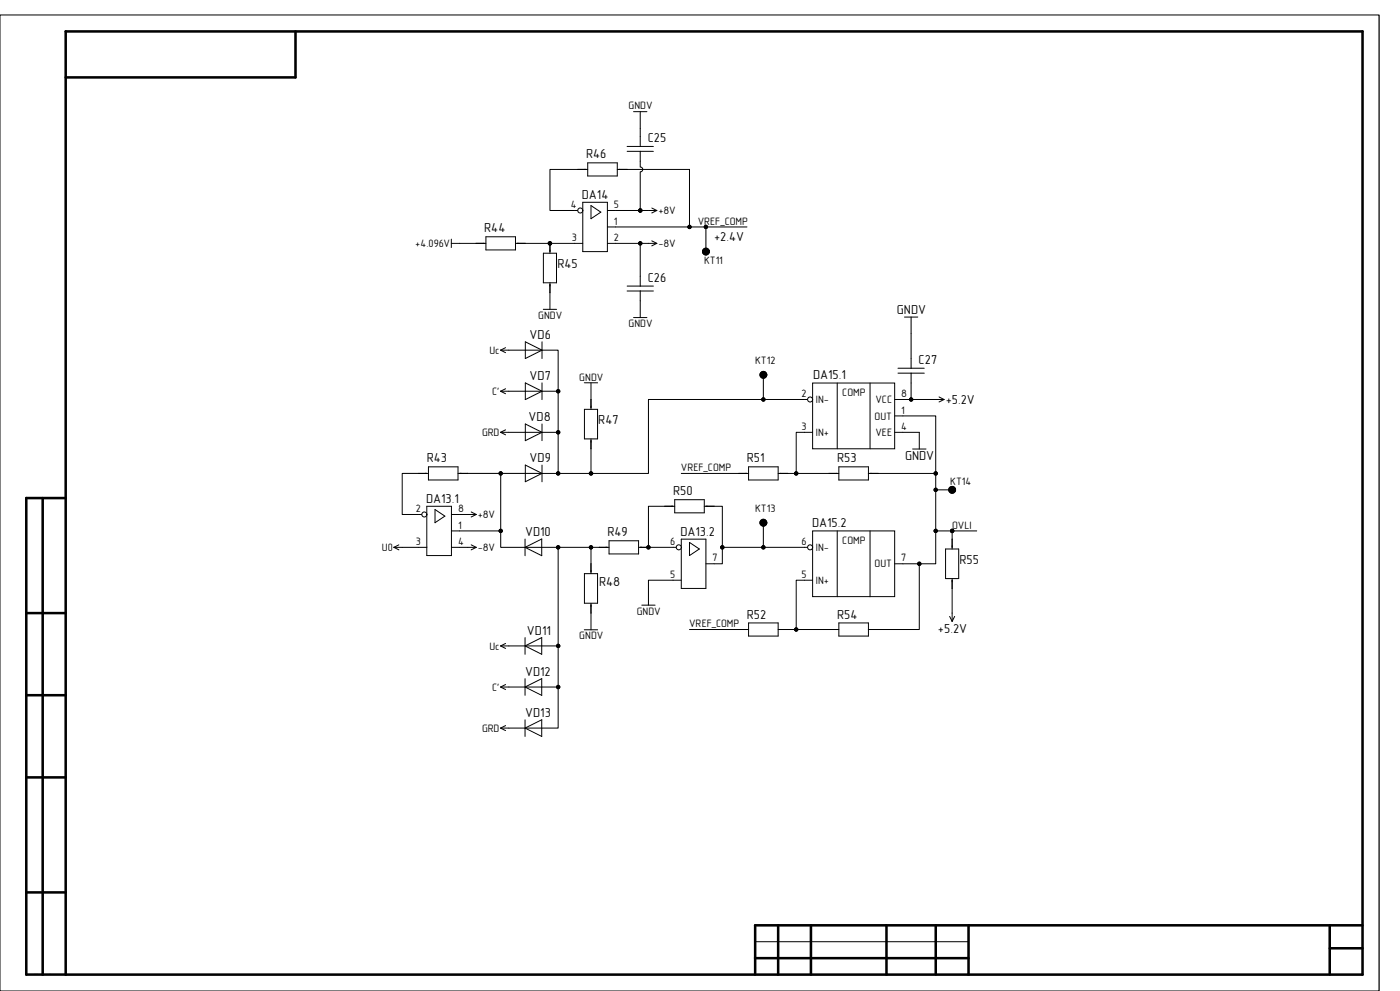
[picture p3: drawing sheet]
<svg xmlns="http://www.w3.org/2000/svg" width="420mm" height="297mm" viewBox="0 0 420 297" stroke-linecap="round" stroke-linejoin="round" font-family="sans-serif">
<g fill="none" stroke="#000" stroke-width=".3">
<path d="M0 4.5h413.7v292.5h-413.7zM135.4 71.7v2.5M135.4 72.9h2.5M163 92.7h4M165 87.7v5M175.3 114.7h4M177.3 114.7v8M280.7 119.7h2.5M281.7 119l1.5 .7M283.2 119.7l-1.5 .8M157.6 139.4l5 2.5-5 2.5zM162.6 139.4v5"/>
<path d="M175.3 122.7h4v8.8h-4zM177.3 131.5v3M273.8 134.6h4M275.8 129.6v5M157.6 141.9h4.9M199.5 151.7h2.9M202.4 149.8h8.9v3.9h-8.9zM211.3 151.7h2.9M157.5 164l5-2.5v5zM157.5 161.5v5M157.6 164h4.9M175.3 171.9h4v8.9h-4z"/>
<path d="M177.3 169v2.9M179.8 164h2.9M182.7 162.1h8.9v3.9h-8.9zM191.6 164h2.9M194.5 176.4v5M201.9 164h2.5M204.4 161.6h7.4v14.8h-7.4zM206.8 162.6l3 1.9-3 2zM175.3 188.8h4M177.3 180.8v8M192.5 181.4h4M226.5 282.2h64.1"/>
</g>
<g fill="none" stroke="#000" stroke-width=".76">
<path d="M19.7 9.4h389v282.7h-400.8v-142.8h11.8M19.7 9.4v282.7M88.6 9.4v13.8h-68.9M12.8 149.3v142.8M7.9 183.7h11.8M7.9 208.4h11.8M7.9 233h11.8M7.9 267.5h11.8M233.4 277.3v14.8M243.3 277.3v14.8M265.9 277.3v14.8M280.7 277.3v14.8"/>
<path d="M290.6 277.3v14.8M398.9 277.3v14.8M408.7 277.3h-182.2v14.8M226.5 287.2h64.1M398.9 284.2h9.8"/>
</g>
<circle cx="203.6" cy="164" r=".75" fill="#fff"/>
<g fill="none" stroke="#000" stroke-width=".3">
<path d="M142.8 72.9h3M145.8 71h8.8v3.9h-8.8zM154.6 72.9h3M163 75.9h3.9v8.9h-3.9zM165 72.9v3M194.5 72.9h2.5M195.5 72.2l1.5 .7M197 72.9l-1.5 .8M165 84.8v2.9M125.6 154.2h2.4M128 151.7h7.4v14.8h-7.4zM130.5 152.7l3 2-3 2z"/>
<path d="M201.9 173.9h2.5M211.8 169h2.4"/>
<circle cx="165" cy="72.9" r=".5"/>
<circle cx="285.6" cy="159.1" r=".5"/>
<circle cx="203.6" cy="164" r=".75"/>
</g>
<g fill="#000">
<circle cx="165" cy="72.9" r=".5"/>
<circle cx="285.6" cy="159.1" r=".5"/>
</g>
<circle cx="127.3" cy="154.2" r=".75" fill="#fff"/>
<g fill="none" stroke="#000" stroke-width=".3">
<path d="M150.2 117.3h2.5M150.2 104.9h2.5M150.2 117.3l1.5 .7M150.2 104.9l1.5 .8M151.7 116.5l-1.5 .8M151.7 104.2l-1.5 .7M157.6 102.4l5 2.5-5 2.6zM157.6 114.8l5 2.5-5 2.5zM157.6 117.3h4.9M157.6 104.9h4.9M162.6 102.4v5.1M162.6 114.8v5"/>
<path d="M241.3 119.7h2.5M128.5 139.9h8.9v4h-8.9zM150.2 129.6h2.5M150.2 129.6l1.5 .7M151.7 128.8l-1.5 .8M157.6 127.1l5 2.5-5 2.5zM157.6 129.6h4.9M162.6 127.1v5M241.3 129.6h2.5M268.4 124.7h2.5M125.6 141.9h2.9M135.4 159.1h2.5"/>
<path d="M135.4 154.2h2.5M137.4 141.9h3M140.4 154.2h2.5M141.4 153.4l1.5 .8M142.9 154.2l-1.5 .7M118.2 164h2.5M118.2 164l1.5 .8M119.7 163.3l-1.5 .7M125.6 164h2.4M135.4 164h2.5M140.4 164h2.5M141.4 163.3l1.5 .7"/>
<path d="M142.9 164l-1.5 .8M150.2 193.6h2.5M150.2 193.6l1.5 .7M151.7 192.8l-1.5 .8M157.5 193.6l5-2.5v5zM157.5 191.1v5M157.6 193.6h4.9M150.2 205.9h2.5M150.2 218.2h2.5M150.2 205.9l1.5 .8M150.2 218.2l1.5 .8M151.7 205.2l-1.5 .7"/>
<path d="M151.7 217.5l-1.5 .7M157.5 205.9l5-2.5v5zM157.5 218.2l5-2.5v5zM157.5 203.4v5M157.5 215.7v5M157.6 205.9h4.9M157.6 218.2h4.9"/>
<circle cx="127.3" cy="154.2" r=".75"/>
</g>
<circle cx="243" cy="119.7" r=".75" fill="#fff"/>
<g fill="none" stroke="#000" stroke-width=".3">
<path d="M243.8 114.8h24.6v19.7h-24.6zM251.2 114.8v19.7M261 114.8v19.7M268.4 119.7h2.5M268.4 129.6h2.5M241.3 173.9h2.5M241.3 164h2.5M268.4 169h2.5"/>
<circle cx="243" cy="119.7" r=".75"/>
</g>
<circle cx="243" cy="164" r=".75" fill="#fff"/>
<g fill="none" stroke="#000" stroke-width=".3">
<path d="M173.4 50.8h2.9M176.3 48.8h8.9v3.9h-8.9zM185.2 50.8h2.9M172.4 63.1h2.4M174.8 60.6h7.4v14.8h-7.4zM177.3 61.6l2.9 2-2.9 2zM243.8 159.1h24.6v19.7h-24.6zM251.2 159.1v19.7M261 159.1v19.7M283.7 164.5h3.9v8.9h-3.9zM285.6 161.6v2.9M285.6 173.4v3"/>
<path d="M284.9 184.7l.7 1.5M285.6 183.7v2.5M286.4 184.7l-.8 1.5"/>
<circle cx="243" cy="164" r=".75"/>
</g>
<circle cx="174.1" cy="63.1" r=".75" fill="#fff"/>
<g fill="none" stroke="#000" stroke-width=".3">
<path d="M190.1 33.5h4M192.1 33.5v10.4M173.4 50.8h-8.4v12.3h7.4M188.1 50.8h18.7v17.2M188.1 43.9h7.9M188.1 45.4h7.9M192.1 45.4v4.6a.75 .75 0 0 1 .7 .8 .75 .75 0 0 1-.7 .7v11.6M137.9 72.9h4.9M157.6 72.9h17.2M182.2 68h41.9M182.2 72.9h12.3M182.2 63.1h14.8"/>
<path d="M192.1 72.9v12.8M195.5 62.3l1.5 .8M197 63.1l-1.5 .7M211.8 68v7.4M188.1 85.7h7.9M188.1 87.2h7.9M190.1 95.2h4M192.1 87.2v8M271.3 95h4M273.3 95v15.4M152.7 117.3h4.9M152.7 104.9h4.9"/>
<path d="M162.5 117.3h4.9v12.3M162.5 104.9h4.9v12.4M229 112.3v7.4M241.3 119.7h-46.8v22.2h-32M269.4 110.4h7.9M269.4 111.8h7.9M270.9 119.7h9.8M273.3 111.8v7.9M152.7 129.6h4.9M162.5 129.6h4.9v12.3M177.3 134.5v7.4M224.6 139.9h8.8v4h-8.8z"/>
<path d="M241.3 129.6h-2.4v12.3M251.7 139.9h8.8v4h-8.8zM270.9 129.6h4.9M270.9 124.7h9.8v44.3h-9.8M125.6 141.9h-4.9v12.3h4.9M137.9 154.2h2.5M137.9 159.1h12.3M140.4 141.9h17.2M150.2 141.9v22.1h7.4M199.5 151.7h-5v12.3h7.4M204.4 141.9h20.2M214.2 151.7h2.5v17.3h-2.5"/>
<path d="M229 156.7v7.3M233.4 141.9h18.3M260.5 141.9h20.2M280.7 159.1h12.3M280.7 146.8h4.9M285.6 159.1v2.5M120.7 164h4.9M137.9 164h2.5M162.5 164h17.3M167.4 164v54.2h-4.9M177.3 164v5M201.9 173.9h-7.4v2.5"/>
<path d="M216.7 164h24.6M241.3 173.9h-2.4v14.8h12.8M275.8 169v19.7h-15.3M285.6 176.4v7.3M152.7 193.6h4.9M162.5 193.6h4.9M206.8 188.7h17.8M224.6 186.7h8.8v3.9h-8.8zM233.4 188.7h5.5M251.7 186.7h8.8v3.9h-8.8zM152.7 218.2h4.9M152.7 205.9h4.9"/>
<path d="M162.5 205.9h4.9"/>
<circle cx="165" cy="72.9" r=".5"/>
<circle cx="174.1" cy="63.1" r=".75"/>
<circle cx="192.1" cy="63.1" r=".5"/>
<circle cx="192.1" cy="72.9" r=".5"/>
<circle cx="206.8" cy="68" r=".5"/>
<circle cx="211.8" cy="68" r=".5"/>
<circle cx="167.4" cy="117.3" r=".5"/>
<circle cx="229" cy="119.7" r=".5"/>
<circle cx="273.3" cy="119.7" r=".5"/>
<circle cx="167.4" cy="129.6" r=".5"/>
<circle cx="150.2" cy="159.1" r=".5"/>
<circle cx="150.2" cy="141.9" r=".5"/>
<circle cx="167.4" cy="141.9" r=".5"/>
<circle cx="177.3" cy="141.9" r=".5"/>
<circle cx="238.8" cy="141.9" r=".5"/>
<circle cx="280.7" cy="159.1" r=".5"/>
<circle cx="280.7" cy="146.8" r=".5"/>
<circle cx="280.7" cy="141.9" r=".5"/>
<circle cx="285.6" cy="159.1" r=".5"/>
<circle cx="167.4" cy="164" r=".5"/>
<circle cx="177.3" cy="164" r=".5"/>
<circle cx="194.5" cy="164" r=".5"/>
<circle cx="216.7" cy="164" r=".5"/>
<circle cx="229" cy="164" r=".5"/>
<circle cx="275.8" cy="169" r=".5"/>
<circle cx="167.4" cy="193.6" r=".5"/>
<circle cx="238.8" cy="188.7" r=".5"/>
<circle cx="167.4" cy="205.9" r=".5"/>
</g>
<g fill="none" stroke="#000" stroke-width="1.3">
<circle cx="211.8" cy="75.4" r=".54"/>
<circle cx="229" cy="112.3" r=".54"/>
<circle cx="229" cy="112.3" r=".55"/>
<circle cx="229" cy="156.7" r=".54"/>
<circle cx="229" cy="156.7" r=".55"/>
<circle cx="285.6" cy="146.8" r=".54"/>
<circle cx="285.6" cy="146.8" r=".55"/>
</g>
<g fill="#000">
<circle cx="165" cy="72.9" r=".5"/>
<circle cx="192.1" cy="63.1" r=".5"/>
<circle cx="192.1" cy="72.9" r=".5"/>
<circle cx="206.8" cy="68" r=".5"/>
<circle cx="211.8" cy="68" r=".5"/>
<circle cx="167.4" cy="117.3" r=".5"/>
<circle cx="229" cy="119.7" r=".5"/>
<circle cx="273.3" cy="119.7" r=".5"/>
<circle cx="167.4" cy="129.6" r=".5"/>
<circle cx="150.2" cy="159.1" r=".5"/>
<circle cx="150.2" cy="141.9" r=".5"/>
<circle cx="167.4" cy="141.9" r=".5"/>
<circle cx="177.3" cy="141.9" r=".5"/>
<circle cx="238.8" cy="141.9" r=".5"/>
<circle cx="280.7" cy="159.1" r=".5"/>
<circle cx="280.7" cy="146.8" r=".5"/>
<circle cx="280.7" cy="141.9" r=".5"/>
<circle cx="285.6" cy="159.1" r=".5"/>
<circle cx="167.4" cy="164" r=".5"/>
<circle cx="177.3" cy="164" r=".5"/>
<circle cx="194.5" cy="164" r=".5"/>
<circle cx="216.7" cy="164" r=".5"/>
<circle cx="229" cy="164" r=".5"/>
<circle cx="275.8" cy="169" r=".5"/>
<circle cx="167.4" cy="193.6" r=".5"/>
<circle cx="238.8" cy="188.7" r=".5"/>
<circle cx="167.4" cy="205.9" r=".5"/>
</g>
<g font-size="3.9">
<text x="175.8" y="47.5">R46</text>
<text x="194.3" y="42.6">C25</text>
<text x="174.6" y="59.6">DA14</text>
<text x="145.3" y="69.7">R44</text>
<text x="214.2" y="72.1">+2.4V</text>
<text x="167.2" y="80.4">R45</text>
<text x="194.3" y="84.5">C26</text>
<text x="269.1" y="94.2">GNDV</text>
<text x="158.9" y="101.7">VD6</text>
<text x="243.9" y="113.7">DA15.1</text>
<text x="275.6" y="109.1">C27</text>
<text x="158.9" y="114">VD7</text>
<text x="283.7" y="121">+5.2V</text>
<text x="158.6" y="126.3">VD8</text>
<text x="179.5" y="127.2">R47</text>
<text x="128.1" y="138.6">R43</text>
<text x="158.9" y="138.6">VD9</text>
<text x="224.1" y="138.6">R51</text>
<text x="251.2" y="138.6">R53</text>
<text x="271.5" y="138">GNDV</text>
<text x="201.9" y="148.5">R50</text>
<text x="127.8" y="150.7">DA13.1</text>
<text x="157.5" y="160.8">VD10</text>
<text x="182.2" y="160.8">R49</text>
<text x="204.1" y="160.5">DA13.2</text>
<text x="243.6" y="158">DA15.2</text>
<text x="287.9" y="169">R55</text>
<text x="179.7" y="175.6">R48</text>
<text x="224.1" y="185.4">R52</text>
<text x="251.2" y="185.4">R54</text>
<text x="158.1" y="190.3">VD11</text>
<text x="281.4" y="189.7">+5.2V</text>
<text x="157.5" y="202.6">VD12</text>
<text x="157.6" y="214.9">VD13</text>
</g>
<g font-size="3.2">
<text x="188.6" y="32.8">GNDV</text>
<text x="171.3" y="62.4">4</text>
<text x="184.2" y="62.4">5</text>
<text x="197.5" y="64.2">+8V</text>
<text x="184.2" y="67.4">1</text>
<text x="209.3" y="67.4">VREF_COMP</text>
<text x="124.6" y="74">+4.096V</text>
<text x="171.5" y="72.3">3</text>
<text x="184.2" y="72.3">2</text>
<text x="197.5" y="74">-8V</text>
<text x="211.2" y="79">KT11</text>
<text x="161.5" y="95.5">GNDV</text>
<text x="188.6" y="98">GNDV</text>
<text x="146.8" y="106">Uc</text>
<text x="226.5" y="109.2">KT12</text>
<text x="147.7" y="118.3">C'</text>
<text x="173.8" y="114">GNDV</text>
<text x="240.5" y="119">2</text>
<text x="252.7" y="118.8">COMP</text>
<text x="270.4" y="119">8</text>
<text x="244.8" y="120.8">IN-</text>
<text x="262.4" y="125.7">OUT</text>
<text x="262.6" y="120.8">VCC</text>
<text x="270.4" y="124">1</text>
<text x="144.6" y="130.6">GRD</text>
<text x="240.5" y="128.9">3</text>
<text x="244.8" y="130.6">IN+</text>
<text x="262.6" y="130.6">VEE</text>
<text x="270.4" y="128.9">4</text>
<text x="204.3" y="141.2">VREF_COMP</text>
<text x="285.1" y="145.4">KT14</text>
<text x="124.7" y="153.5">2</text>
<text x="137.4" y="153.5">8</text>
<text x="143.3" y="155.3">+8V</text>
<text x="226.5" y="153.5">KT13</text>
<text x="137.4" y="158.5">1</text>
<text x="285.6" y="158.5">OVLI</text>
<text x="114.6" y="165.1">U0</text>
<text x="124.8" y="163.4">3</text>
<text x="137.4" y="163.4">4</text>
<text x="143.3" y="165.1">-8V</text>
<text x="201" y="163.4">6</text>
<text x="240.5" y="163.4">6</text>
<text x="244.8" y="165.1">IN-</text>
<text x="252.7" y="163.2">COMP</text>
<text x="201" y="173.2">5</text>
<text x="213.7" y="168.3">7</text>
<text x="240.5" y="173.2">5</text>
<text x="262.4" y="170.1">OUT</text>
<text x="270.4" y="168.3">7</text>
<text x="244.8" y="175">IN+</text>
<text x="191" y="184.2">GNDV</text>
<text x="173.8" y="191.6">GNDV</text>
<text x="206.7" y="188">VREF_COMP</text>
<text x="146.8" y="194.7">Uc</text>
<text x="147.7" y="207">C'</text>
<text x="144.6" y="219.3">GRD</text>
</g>
<text font-size=".5" x="9.9" y="292.2">ALTIUM GOSTBOM2.0 KEV</text>
</svg>
